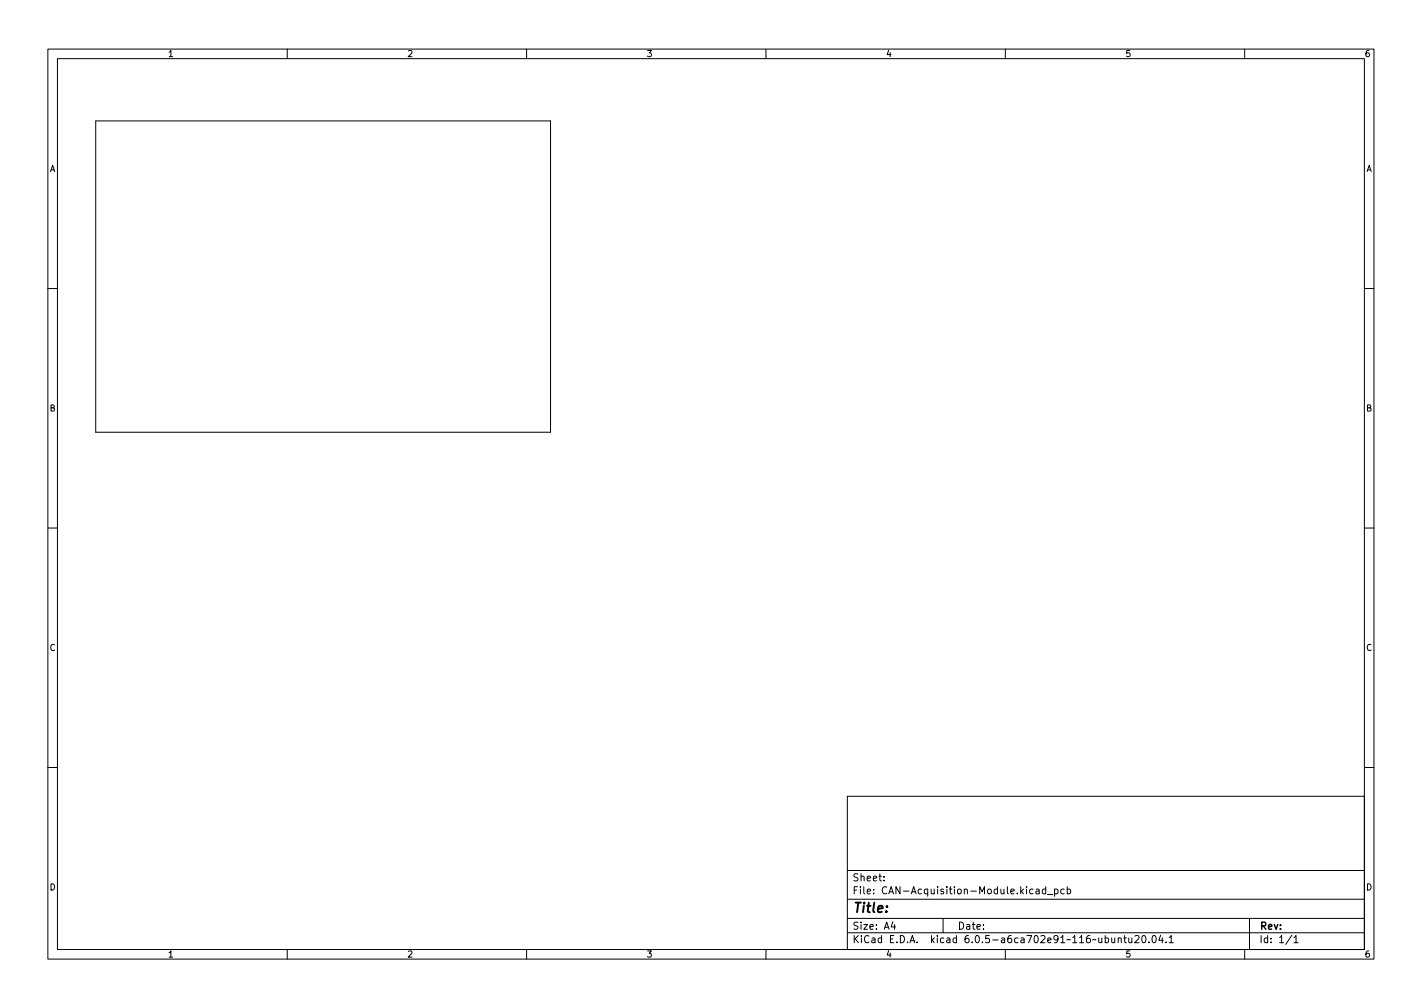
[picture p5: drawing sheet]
<svg xmlns="http://www.w3.org/2000/svg" width="297mm" height="210mm" viewBox="0 0 297 210" stroke-linecap="round" stroke-linejoin="round" font-family="sans-serif">
<g fill="none" stroke="#000" stroke-width=".21">
<path d="M10 10.2h277v190.1h-277zM12 12.2h273v186.1h-273zM60 10.2v2M110 10.2v2M160 10.2v2M210 10.2v2M260 10.2v2M20 25.2h95v65h-95zM10 60.2h2M285 60.2h2M10 110.2h2M285 110.2h2"/>
<path d="M10 160.2h2M177 166.3h108v32h-108zM285 160.2h2M60 198.3v2M110 198.3v2M160 198.3v2M177 194.8h108M177 191.8h108M177 187.8h108M177 181.8h108M184.6 183.8v.1M184.6 183v.1"/>
<path d="M186.5 192.5l-.4 1h1M186.9 193v1M197 191.8v3M210 198.3v2M216.4 185.7h.6l.1 .9M217.1 186l-.5 .1-.2 .2 .2 .3h.5M218.4 185.7l-.4-.1-.3 .3 .2 .7h.5M218.4 185.1v1.5M218.8 186.8h1.1M220.3 185.7l.4-.1 .3 .3-.1 .7h-.6M220.3 185.6v1.5M222.3 185.7l-.4-.1-.3 .3 .1 .7h.6"/>
<path d="M222.9 185.7l.5-.1 .2 .3-.1 .7h-.6M222.9 185.1v1.5M233.6 196l.2-.2 .3 .1 .1 .9M233.6 195.8v1M234.7 195.8h.6M234.9 195.3v1.3l.4 .2M235.8 195.8l.1 1h.3l.2-.1M236.4 195.8v1M237.1 195.5l.5-.2 .3 .5-.9 1h.9M238.7 195.4l.2-.1a.8 .8 0 0 1 .5 .8 .8 .8 0 0 1-.5 .7 1 1 0 0 1-.2-1.4zM240 196.7v.1M240.9 195.4l.1-.1a.8 .8 0 0 1 .5 .8 .8 .8 0 0 1-.5 .7 1 1 0 0 1-.1-1.4z"/>
<path d="M242.4 195.3l-.3 1h.9M242.8 195.8v1M243.6 196.7v.1M244.2 195.8l.4-.5v1.5M244.2 196.8h.9M260 198.3v2M261 191.8v6.5M269.9 195.3l-1.3 1.9M270.3 195.8l.4-.5v1.5M270.3 196.8h.8"/>
</g>
<text font-size="2.8" x="178" y="190.6">Title:</text>
<g font-size="2.1">
<text x="178" y="184">Sheet:</text>
<text x="178" y="186.7">File: CAN-Acquisition-Module.kicad_pcb</text>
<text x="178" y="196.9">KiCad E.D.A. kicad 6.0.5-a6ca702e91~116~ubuntu20.04.1</text>
<text x="178" y="194.1">Size: A4</text>
<text x="200" y="194.1">Date:</text>
<text x="263" y="194.1">Rev:</text>
<text x="263" y="196.9">Id: 1/1</text>
</g>
<g font-size="1.8">
<text x="35" y="11.9">1</text>
<text x="85" y="11.9">2</text>
<text x="135" y="11.9">3</text>
<text x="185" y="11.9">4</text>
<text x="235" y="11.9">5</text>
<text x="285" y="11.9">6</text>
<text x="10.3" y="35.9">A</text>
<text x="285.3" y="35.9">A</text>
<text x="10.3" y="85.9">B</text>
<text x="285.3" y="85.9">B</text>
<text x="10.3" y="135.9">C</text>
<text x="285.3" y="135.9">C</text>
<text x="10.3" y="185.9">D</text>
<text x="285.3" y="185.9">D</text>
<text x="35" y="199.9">1</text>
<text x="85" y="199.9">2</text>
<text x="135" y="199.9">3</text>
<text x="185" y="199.9">4</text>
<text x="235" y="199.9">5</text>
<text x="285" y="199.9">6</text>
</g>
</svg>
